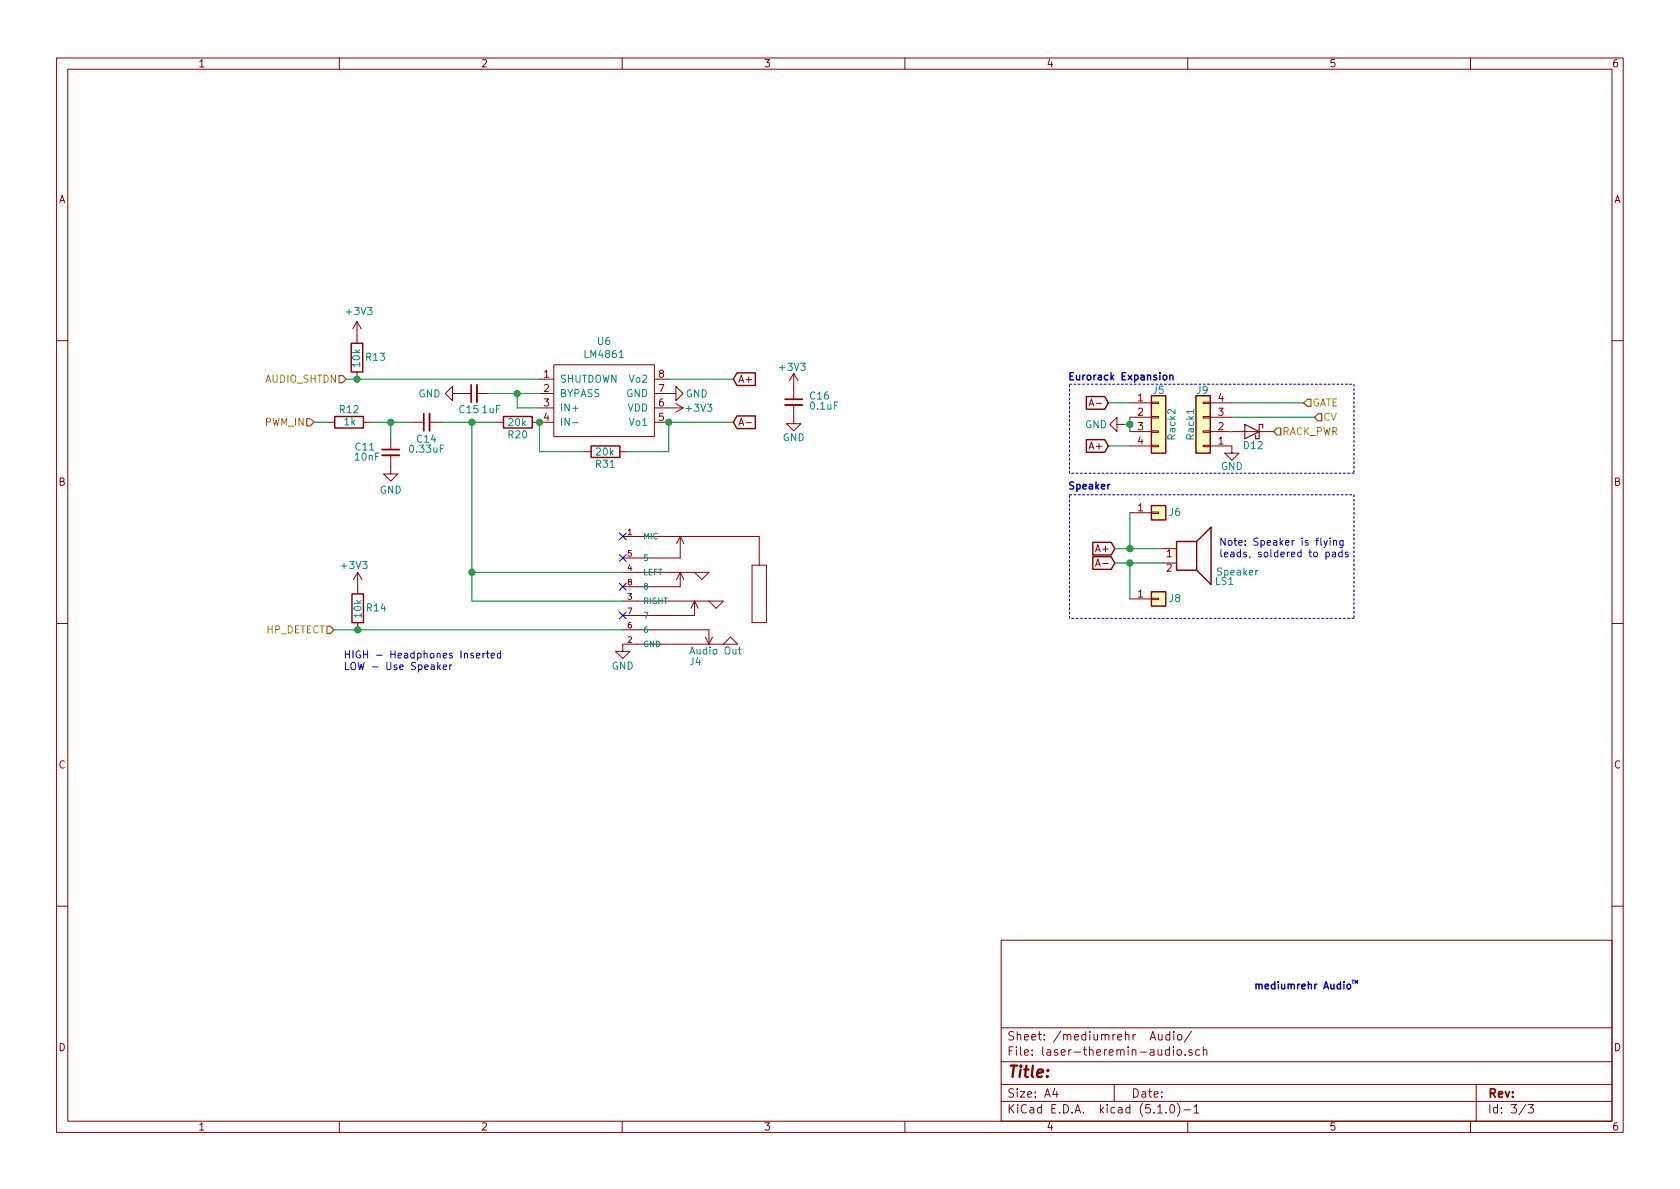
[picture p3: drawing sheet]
EESchema Schematic File Version 4
LIBS:laser-theremin-cache
EELAYER 29 0
EELAYER END
$Descr A4 11693 8268
encoding utf-8
Sheet 3 3
Title ""
Date ""
Rev ""
Comp ""
Comment1 ""
Comment2 ""
Comment3 ""
Comment4 ""
$EndDescr
$Comp
L DCZia_audio_amp:Amplifier_Audio_LM4861 U6
U 1 1
P 4055 2880
F 0 "U6" H 4205 3395 50  0000 C CNN
F 1 "LM4861" H 4205 3304 50  0000 C CNN
F 2 "Package_SO:SOIC-8_3.9x4.9mm_P1.27mm" H 4055 2880 50  0001 C CNN
F 3 "" H 4055 2880 50  0001 C CNN
	1    4055 2880
	1    0    0    -1  
$EndComp
$Comp
L Device:R R13
U 1 1
P 2485 2480
F 0 "R13" H 2355 2480 50  0000 C CNN
F 1 "10k" V 2485 2485 50  0000 C CNN
F 2 "Resistor_SMD:R_0402_1005Metric" V 2415 2480 50  0001 C CNN
F 3 "~" H 2485 2480 50  0001 C CNN
	1    2485 2480
	-1   0    0    1   
$EndComp
$Comp
L power:+3V3 #PWR?
U 1 1
P 2485 2330
AR Path="/5D01FDB0" Ref="#PWR?"  Part="1" 
AR Path="/5D01A7D6/5D01FDB0" Ref="#PWR0116"  Part="1" 
F 0 "#PWR0116" H 2485 2180 50  0001 C CNN
F 1 "+3V3" H 2500 2503 50  0000 C CNN
F 2 "" H 2485 2330 50  0001 C CNN
F 3 "" H 2485 2330 50  0001 C CNN
	1    2485 2330
	1    0    0    -1  
$EndComp
$Comp
L power:GND #PWR0117
U 1 1
P 4655 2730
F 0 "#PWR0117" H 4655 2480 50  0001 C CNN
F 1 "GND" V 4650 2535 50  0000 C CNN
F 2 "" H 4655 2730 50  0001 C CNN
F 3 "" H 4655 2730 50  0001 C CNN
	1    4655 2730
	0    -1   -1   0   
$EndComp
$Comp
L Device:R R?
U 1 1
P 4215 3135
AR Path="/5D01FDBC" Ref="R?"  Part="1" 
AR Path="/5D01A7D6/5D01FDBC" Ref="R31"  Part="1" 
F 0 "R31" V 4125 3135 50  0000 C CNN
F 1 "20k" V 4210 3140 50  0000 C CNN
F 2 "Resistor_SMD:R_0402_1005Metric" V 4145 3135 50  0001 C CNN
F 3 "~" H 4215 3135 50  0001 C CNN
	1    4215 3135
	0    -1   -1   0   
$EndComp
Wire Wire Line
	4655 3135 4365 3135
Wire Wire Line
	4065 3135 3755 3135
Wire Wire Line
	3755 3135 3755 2930
$Comp
L Device:C_Small C16
U 1 1
P 5525 2790
F 0 "C16" H 5630 2835 50  0000 L CNN
F 1 "0.1uF" H 5630 2765 50  0000 L CNN
F 2 "Capacitor_SMD:C_0402_1005Metric" H 5525 2790 50  0001 C CNN
F 3 "~" H 5525 2790 50  0001 C CNN
	1    5525 2790
	1    0    0    -1  
$EndComp
$Comp
L Device:C_Small C15
U 1 1
P 3300 2730
F 0 "C15" V 3185 2765 50  0000 C CNN
F 1 "1uF" V 3185 2610 50  0000 C CNN
F 2 "Capacitor_SMD:C_0402_1005Metric" H 3300 2730 50  0001 C CNN
F 3 "~" H 3300 2730 50  0001 C CNN
	1    3300 2730
	0    -1   -1   0   
$EndComp
Wire Wire Line
	3755 2730 3600 2730
$Comp
L Device:C_Small C?
U 1 1
P 2970 2930
AR Path="/5D01FDD8" Ref="C?"  Part="1" 
AR Path="/5D01A7D6/5D01FDD8" Ref="C14"  Part="1" 
F 0 "C14" V 2850 2930 50  0000 C CNN
F 1 "0.33uF" V 2780 2930 50  0000 C CNN
F 2 "Capacitor_SMD:C_0402_1005Metric" H 2970 2930 50  0001 C CNN
F 3 "~" H 2970 2930 50  0001 C CNN
	1    2970 2930
	0    -1   -1   0   
$EndComp
Wire Wire Line
	3600 2830 3755 2830
Wire Wire Line
	3600 2830 3600 2730
$Comp
L Device:R R20
U 1 1
P 3605 2930
F 0 "R20" V 3515 2930 50  0000 C CNN
F 1 "20k" V 3600 2935 50  0000 C CNN
F 2 "Resistor_SMD:R_0402_1005Metric" V 3535 2930 50  0001 C CNN
F 3 "~" H 3605 2930 50  0001 C CNN
	1    3605 2930
	0    -1   -1   0   
$EndComp
Connection ~ 3755 2930
$Comp
L Device:C_Small C11
U 1 1
P 2720 3140
F 0 "C11" H 2540 3180 50  0000 C CNN
F 1 "10nF" H 2555 3110 50  0000 C CNN
F 2 "Capacitor_SMD:C_0402_1005Metric" H 2720 3140 50  0001 C CNN
F 3 "~" H 2720 3140 50  0001 C CNN
	1    2720 3140
	1    0    0    -1  
$EndComp
$Comp
L power:+3V3 #PWR0118
U 1 1
P 4655 2830
F 0 "#PWR0118" H 4655 2680 50  0001 C CNN
F 1 "+3V3" V 4655 3040 50  0000 C CNN
F 2 "" H 4655 2830 50  0001 C CNN
F 3 "" H 4655 2830 50  0001 C CNN
	1    4655 2830
	0    1    1    0   
$EndComp
Wire Wire Line
	4655 2930 4655 3135
$Comp
L power:+3V3 #PWR0119
U 1 1
P 5525 2690
F 0 "#PWR0119" H 5525 2540 50  0001 C CNN
F 1 "+3V3" H 5515 2835 50  0000 C CNN
F 2 "" H 5525 2690 50  0001 C CNN
F 3 "" H 5525 2690 50  0001 C CNN
	1    5525 2690
	1    0    0    -1  
$EndComp
$Comp
L power:GND #PWR?
U 1 1
P 5525 2890
AR Path="/5D01FDFD" Ref="#PWR?"  Part="1" 
AR Path="/5D01A7D6/5D01FDFD" Ref="#PWR0120"  Part="1" 
F 0 "#PWR0120" H 5525 2640 50  0001 C CNN
F 1 "GND" H 5525 2745 50  0000 C CNN
F 2 "" H 5525 2890 50  0001 C CNN
F 3 "" H 5525 2890 50  0001 C CNN
	1    5525 2890
	1    0    0    -1  
$EndComp
Text Notes 8725 6890 0    50   ~ 10
mediumrehr Audio
Text Notes 9405 6850 0    25   ~ 5
TM
$Comp
L Device:R R12
U 1 1
P 2430 2930
F 0 "R12" V 2340 2930 50  0000 C CNN
F 1 "1k" V 2425 2935 50  0000 C CNN
F 2 "Resistor_SMD:R_0402_1005Metric" V 2360 2930 50  0001 C CNN
F 3 "~" H 2430 2930 50  0001 C CNN
	1    2430 2930
	0    1    1    0   
$EndComp
$Comp
L OPL_Connector:AUDIO-JACK-SMD-8P_PJ-3536-L6S_ J?
U 1 1
P 4835 4125
AR Path="/5D01FE1A" Ref="J?"  Part="1" 
AR Path="/5D01A7D6/5D01FE1A" Ref="J4"  Part="1" 
F 0 "J4" H 4875 3655 50  0000 R CNN
F 1 "Audio Out" H 4875 3730 50  0000 R CNN
F 2 "OPL_Connector:AUDIO8P-SMD-3.5-14.5X6X5MM" H 5085 4225 50  0001 C CNN
F 3 "~" H 5085 4225 50  0001 C CNN
	1    4835 4125
	-1   0    0    -1  
$EndComp
Connection ~ 4655 2930
Wire Wire Line
	4655 2630 5105 2630
Wire Wire Line
	4655 2930 5105 2930
Text GLabel 5105 2630 2    50   Input ~ 0
A+
Text GLabel 5105 2930 2    50   Input ~ 0
A-
$Comp
L Connector_Generic:Conn_01x01 J?
U 1 1
P 8065 3560
AR Path="/5D041E5B" Ref="J?"  Part="1" 
AR Path="/5D01A7D6/5D041E5B" Ref="J6"  Part="1" 
F 0 "J6" H 8225 3565 50  0000 R CNN
F 1 "Conn_01x01" V 7938 3472 50  0001 R CNN
F 2 "TestPoint:TestPoint_Pad_2.5x2.5mm" H 8065 3560 50  0001 C CNN
F 3 "~" H 8065 3560 50  0001 C CNN
	1    8065 3560
	1    0    0    -1  
$EndComp
$Comp
L Connector_Generic:Conn_01x01 J?
U 1 1
P 8065 4160
AR Path="/5D041E61" Ref="J?"  Part="1" 
AR Path="/5D01A7D6/5D041E61" Ref="J8"  Part="1" 
F 0 "J8" H 8225 4165 50  0000 R CNN
F 1 "Conn_01x01" V 7938 4072 50  0001 R CNN
F 2 "TestPoint:TestPoint_Pad_2.5x2.5mm" H 8065 4160 50  0001 C CNN
F 3 "~" H 8065 4160 50  0001 C CNN
	1    8065 4160
	1    0    0    -1  
$EndComp
$Comp
L Device:Speaker LS?
U 1 1
P 8290 3810
AR Path="/5D041E6A" Ref="LS?"  Part="1" 
AR Path="/5D01A7D6/5D041E6A" Ref="LS1"  Part="1" 
F 0 "LS1" H 8595 3585 50  0000 R CNN
F 1 "Speaker" H 8765 3650 50  0000 R CNN
F 2 "lib_fp:Speaker" H 8290 3610 50  0001 C CNN
F 3 "~" H 8280 3760 50  0001 C CNN
	1    8290 3810
	1    0    0    -1  
$EndComp
Wire Wire Line
	8090 3810 7865 3810
$Comp
L Connector_Generic:Conn_01x04 J?
U 1 1
P 8375 2995
AR Path="/5D05D238" Ref="J?"  Part="1" 
AR Path="/5D01A7D6/5D05D238" Ref="J9"  Part="1" 
F 0 "J9" H 8380 2710 50  0000 C CNN
F 1 "Rack1" V 8460 2945 50  0000 C CNN
F 2 "Connector_PinHeader_2.54mm:PinHeader_1x04_P2.54mm_Vertical" H 8375 2995 50  0001 C CNN
F 3 "~" H 8375 2995 50  0001 C CNN
	1    8375 2995
	-1   0    0    1   
$EndComp
$Comp
L Connector_Generic:Conn_01x04 J?
U 1 1
P 8065 2895
AR Path="/5D05D23E" Ref="J?"  Part="1" 
AR Path="/5D01A7D6/5D05D23E" Ref="J5"  Part="1" 
F 0 "J5" H 8065 3085 50  0000 C CNN
F 1 "Rack2" V 8155 2845 50  0000 C CNN
F 2 "Connector_PinHeader_2.54mm:PinHeader_1x04_P2.54mm_Vertical" H 8065 2895 50  0001 C CNN
F 3 "~" H 8065 2895 50  0001 C CNN
	1    8065 2895
	1    0    0    -1  
$EndComp
$Comp
L Device:D_Schottky D?
U 1 1
P 8715 2995
AR Path="/5D05D244" Ref="D?"  Part="1" 
AR Path="/5D01A7D6/5D05D244" Ref="D12"  Part="1" 
F 0 "D12" H 8705 2900 50  0000 C CNN
F 1 "D_Schottky" H 8715 3120 50  0001 C CNN
F 2 "OPL_Discrete_Semiconductor:SOD-123" H 8715 2995 50  0001 C CNN
F 3 "~" H 8715 2995 50  0001 C CNN
	1    8715 2995
	-1   0    0    -1  
$EndComp
$Comp
L power:GND #PWR?
U 1 1
P 8575 3095
AR Path="/5D05D24B" Ref="#PWR?"  Part="1" 
AR Path="/5D01A7D6/5D05D24B" Ref="#PWR0121"  Part="1" 
F 0 "#PWR0121" H 8575 2845 50  0001 C CNN
F 1 "GND" H 8575 2955 50  0000 C CNN
F 2 "" H 8575 3095 50  0001 C CNN
F 3 "" H 8575 3095 50  0001 C CNN
	1    8575 3095
	1    0    0    -1  
$EndComp
Text GLabel 7715 3095 0    50   Input ~ 0
A+
Wire Wire Line
	7715 3095 7865 3095
Text GLabel 7715 2795 0    50   Input ~ 0
A-
Wire Wire Line
	7715 2795 7865 2795
$Comp
L power:GND #PWR?
U 1 1
P 7825 2945
AR Path="/5D05D255" Ref="#PWR?"  Part="1" 
AR Path="/5D01A7D6/5D05D255" Ref="#PWR0136"  Part="1" 
F 0 "#PWR0136" H 7825 2695 50  0001 C CNN
F 1 "GND" V 7825 2750 50  0000 C CNN
F 2 "" H 7825 2945 50  0001 C CNN
F 3 "" H 7825 2945 50  0001 C CNN
	1    7825 2945
	0    1    1    0   
$EndComp
Wire Wire Line
	8565 2995 8575 2995
Wire Wire Line
	8575 2795 9075 2795
Wire Wire Line
	7865 2995 7865 2945
Wire Wire Line
	7825 2945 7865 2945
Connection ~ 7865 2945
Wire Wire Line
	7865 2945 7865 2895
Wire Notes Line
	7445 2665 9425 2665
Wire Notes Line
	9425 2665 9425 3285
Wire Notes Line
	9425 3285 7445 3285
Wire Notes Line
	7445 3285 7445 2665
Text Notes 7430 2650 0    50   ~ 10
Eurorack Expansion
Text GLabel 7760 3810 0    50   Input ~ 0
A+
Text GLabel 7760 3910 0    50   Input ~ 0
A-
Wire Wire Line
	7865 3560 7865 3810
Wire Wire Line
	7865 3910 7865 4160
Wire Wire Line
	7865 3910 8090 3910
Wire Wire Line
	7760 3910 7865 3910
Connection ~ 7865 3910
Wire Wire Line
	7760 3810 7865 3810
Connection ~ 7865 3810
Wire Notes Line
	7445 3435 9425 3435
Wire Notes Line
	9425 3435 9425 4295
Wire Notes Line
	9425 4295 7445 4295
Wire Notes Line
	7445 4295 7445 3435
Text Notes 7430 3410 0    50   ~ 10
Speaker
Text Notes 8485 3880 0    50   ~ 0
Note: Speaker is flying \nleads, soldered to pads
Wire Wire Line
	2410 2630 2485 2630
Text HLabel 2410 2630 0    50   Input ~ 0
AUDIO_SHTDN
Text HLabel 2185 2930 0    50   Input ~ 0
PWM_IN
$Comp
L power:GND #PWR0137
U 1 1
P 2720 3240
F 0 "#PWR0137" H 2720 2990 50  0001 C CNN
F 1 "GND" H 2720 3080 50  0000 C CNN
F 2 "" H 2720 3240 50  0001 C CNN
F 3 "" H 2720 3240 50  0001 C CNN
	1    2720 3240
	1    0    0    -1  
$EndComp
Wire Wire Line
	2580 2930 2720 2930
Wire Wire Line
	2720 3040 2720 2930
Connection ~ 2720 2930
Wire Wire Line
	2720 2930 2870 2930
Wire Wire Line
	2185 2930 2280 2930
Wire Wire Line
	3070 2930 3285 2930
Wire Wire Line
	3400 2730 3600 2730
Connection ~ 3600 2730
$Comp
L power:GND #PWR0138
U 1 1
P 3200 2730
F 0 "#PWR0138" H 3200 2480 50  0001 C CNN
F 1 "GND" V 3200 2520 50  0000 C CNN
F 2 "" H 3200 2730 50  0001 C CNN
F 3 "" H 3200 2730 50  0001 C CNN
	1    3200 2730
	0    1    1    0   
$EndComp
Text HLabel 2325 4375 0    50   Input ~ 0
HP_DETECT
Wire Wire Line
	4335 4175 3285 4175
Wire Wire Line
	3285 4175 3285 3975
Connection ~ 3285 2930
Wire Wire Line
	3285 2930 3455 2930
Connection ~ 3285 3975
Wire Wire Line
	3285 3975 3285 2930
$Comp
L power:GND #PWR0141
U 1 1
P 4335 4475
F 0 "#PWR0141" H 4335 4225 50  0001 C CNN
F 1 "GND" H 4335 4325 50  0000 C CNN
F 2 "" H 4335 4475 50  0001 C CNN
F 3 "" H 4335 4475 50  0001 C CNN
	1    4335 4475
	1    0    0    -1  
$EndComp
$Comp
L Device:R R?
U 1 1
P 2490 4225
AR Path="/5D0E0F17" Ref="R?"  Part="1" 
AR Path="/5D01A7D6/5D0E0F17" Ref="R14"  Part="1" 
F 0 "R14" H 2360 4225 50  0000 C CNN
F 1 "10k" V 2485 4230 50  0000 C CNN
F 2 "Resistor_SMD:R_0402_1005Metric" V 2420 4225 50  0001 C CNN
F 3 "~" H 2490 4225 50  0001 C CNN
	1    2490 4225
	-1   0    0    1   
$EndComp
$Comp
L power:+3V3 #PWR?
U 1 1
P 2490 4075
AR Path="/5D0EA3B8" Ref="#PWR?"  Part="1" 
AR Path="/5D01A7D6/5D0EA3B8" Ref="#PWR0142"  Part="1" 
F 0 "#PWR0142" H 2490 3925 50  0001 C CNN
F 1 "+3V3" H 2465 4225 50  0000 C CNN
F 2 "" H 2490 4075 50  0001 C CNN
F 3 "" H 2490 4075 50  0001 C CNN
	1    2490 4075
	1    0    0    -1  
$EndComp
Wire Wire Line
	2325 4375 2490 4375
Connection ~ 2490 4375
Wire Wire Line
	2490 4375 4335 4375
Text Notes 2390 4665 0    50   ~ 0
HIGH - Headphones Inserted\nLOW - Use Speaker
Text HLabel 9075 2795 2    50   Input ~ 0
GATE
Text HLabel 9150 2895 2    50   Input ~ 0
CV
Wire Wire Line
	9150 2895 8575 2895
Text HLabel 8865 2995 2    50   Input ~ 0
RACK_PWR
Wire Wire Line
	3285 3975 4335 3975
Connection ~ 2485 2630
Wire Wire Line
	2485 2630 3755 2630
NoConn ~ 4335 3725
NoConn ~ 4335 3875
NoConn ~ 4335 4075
NoConn ~ 4335 4275
$EndSCHEMATC
